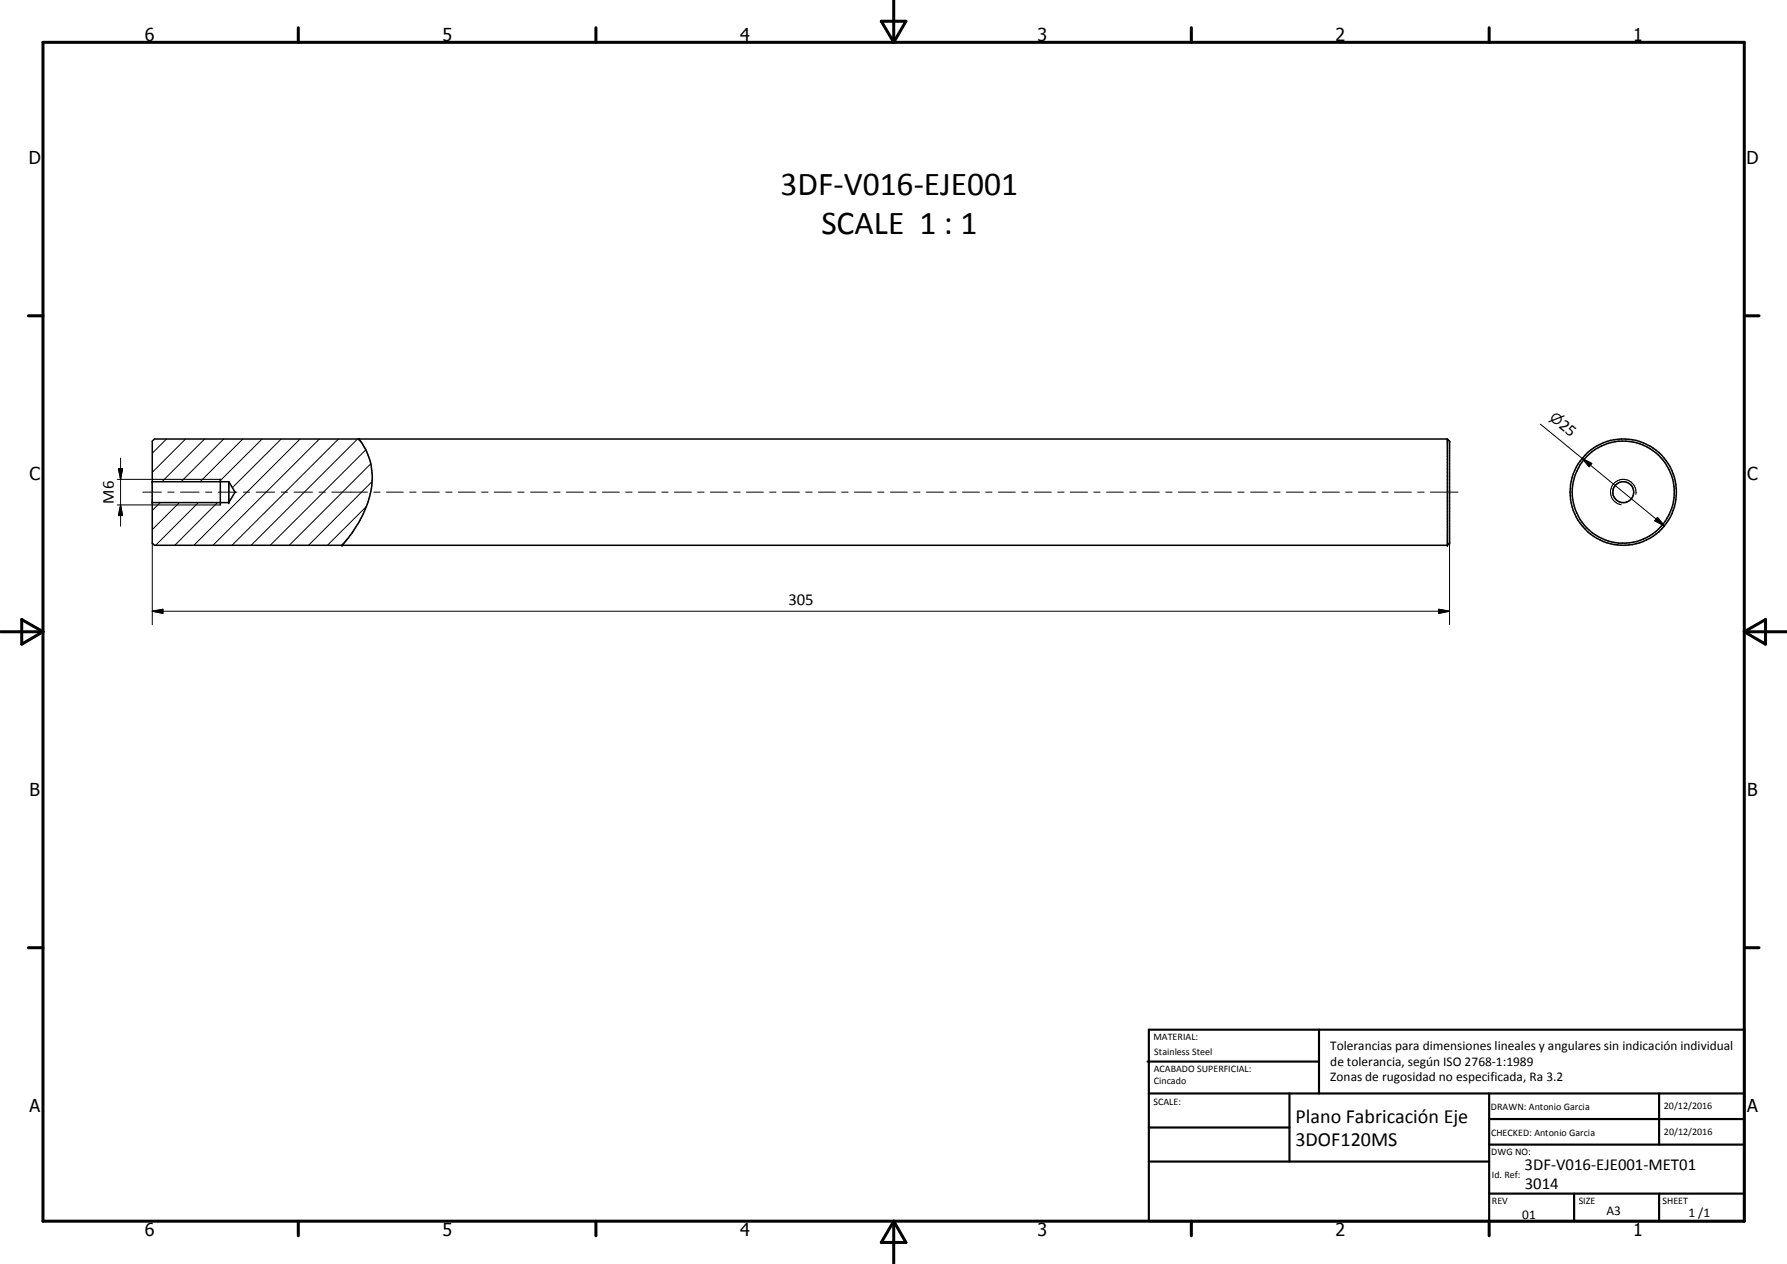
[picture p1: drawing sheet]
<svg xmlns="http://www.w3.org/2000/svg" width="420mm" height="297mm" viewBox="0 0 420 297" stroke-linecap="round" stroke-linejoin="round" font-family="sans-serif">
<g fill="none" stroke="#000" stroke-width=".35">
<path d="M35.8 113.2h18M35.8 118.1h18M51.8 112.6v6.1M53.8 113.2l1.5 2.5-1.5 2.4M53.8 113.2v4.9M84.4 103.2a14.6 14.6 0 0 1 3.1 9.7 26.3 26.3 0 0 1-7.1 15.2M340.3 103.2h-304l-.5 .5v23.9l.5 .5h304M340.3 103.2v24.9M340.3 103.2l.5 .5v23.9l-.5 .5"/>
<circle cx="381.6" cy="115.7" r="2.47"/>
<circle cx="381.7" cy="115.6" r="12.5"/>
<circle cx="381.7" cy="115.6" r="12"/>
</g>
<path d="M35.8 112.6h16M35.8 118.7h16M384.6 116.2a3 3 0 0 0-2.4-3.5 3 3 0 0 0-3.5 2.4 3 3 0 0 0 2.5 3.5" fill="none" stroke="#000" stroke-width=".25"/>
<g fill="#000">
<circle cx="35.8" cy="118.1" r=".18"/>
<circle cx="35.8" cy="113.2" r=".18"/>
<circle cx="53.8" cy="113.2" r=".18"/>
<circle cx="53.8" cy="118.1" r=".18"/>
<circle cx="84.4" cy="103.2" r=".18"/>
<circle cx="340.3" cy="103.2" r=".18"/>
<circle cx="340.8" cy="103.7" r=".18"/>
<circle cx="80.4" cy="128.1" r=".18"/>
<circle cx="340.3" cy="128.1" r=".18"/>
<circle cx="340.8" cy="127.6" r=".18"/>
</g>
<g fill="none" stroke="#000" stroke-width=".71">
<path d="M10.1 9.9h400v277.1h-400zM70.1 6.5v3.4M140.1 6.5v3.4M207.2 5h5.8l-2.9 4.9zM210.1 0v9.9M280.1 6.5v3.4M350.1 6.5v3.4M6.7 74.2h3.4M410.1 74.2h3.5M.1 148.5h10M5.1 145.6l5 2.9-5 2.9zM410.1 148.5h10"/>
<path d="M410.1 148.5l5-2.9v5.8zM6.7 222.7h3.4M410.1 222.7h3.5M70.1 287v3.4M140.1 287v3.4M210.1 287v10M210.1 287l2.9 5h-5.8zM280.1 287v3.4M350.1 287v3.4"/>
</g>
<g fill="none" stroke="#000" stroke-width=".51">
<path d="M269.8 249.5h40.3M270.1 242h140v45h-140zM270.1 257h140M303.2 257v16M310.1 242v15M350.1 257v30M390.1 257v12M270.1 265h33.1M270.1 273h80M350.1 269h60M350.1 263h60M350.1 280.5h60"/>
<path d="M370.1 280.5v6.5M390.1 280.5v6.5"/>
</g>
<g fill="none" stroke="#000" stroke-width=".24">
<path d="M362.2 99.7l29.1 23.9M27.6 112.6h8.2M27.6 118.7h8.2M27.8 110.2h1l-.4 2.4zM28.4 118.7l.4 2.5h-1zM28.4 107.7v16M33.6 115.7h4.3M37.7 118.1l-1.9 1.9M39.1 103.2l-3.3 3.3M39.4 115.7h1.5M42.2 118.1l-6.4 6.4M42.4 115.7h4.4"/>
<path d="M43.6 103.2l-7.8 7.8M46.6 118.1l-10 10M48.1 103.2l-10 10M48.3 115.7h1.5M51.1 118.1l-10 10M51.3 115.7h4.4M52.6 103.2l-10 10M57.1 103.2l-10 10M57.2 115.7h1.5M60.2 115.7h4.4M61.6 103.2l-10 10M66.1 103.2l-11.5 11.4"/>
<path d="M66.1 115.7h1.5M69.1 115.7h4.4M70.6 103.2l-25 24.9M75 115.7h1.5M75.1 103.2l-25 24.9M78 115.7h8.4M79.6 103.2l-25 24.9M84.1 103.2l-25.1 24.9M86 105.7l-22.5 22.4M86.1 119l-9.1 9.1M87.2 109l-19.2 19.1M87.4 113.2l-14.9 14.9"/>
<path d="M87.9 115.7h1.5M90.9 115.7h3.9M96.3 115.7h1.5M99.3 115.7h4M104.8 115.7h1.5M107.8 115.7h3.9M113.2 115.7h1.6M116.2 115.7h4M121.7 115.7h1.5M124.7 115.7h4M130.2 115.7h1.5M133.2 115.7h3.9"/>
<path d="M138.6 115.7h1.6M141.6 115.7h4M147.1 115.7h1.5M150.1 115.7h4M155.6 115.7h1.5M158.6 115.7h3.9M164 115.7h1.6M167 115.7h4M172.5 115.7h1.5M175.5 115.7h4M181 115.7h1.4M184 115.7h3.9"/>
<path d="M189.4 115.7h1.6M192.4 115.7h4M197.9 115.7h1.5M200.9 115.7h4M206.4 115.7h1.4M209.4 115.7h3.9M214.8 115.7h1.5M217.8 115.7h4M223.3 115.7h1.5M226.3 115.7h4M231.8 115.7h1.4M234.8 115.7h3.9"/>
<path d="M240.2 115.7h1.5M243.2 115.7h4M248.7 115.7h1.5M251.7 115.7h4M257.2 115.7h1.4M260.2 115.7h3.9M265.6 115.7h1.5M268.6 115.7h4M274.1 115.7h1.5M277.1 115.7h3.9M282.5 115.7h1.5M285.5 115.7h4"/>
<path d="M291 115.7h1.5M294 115.7h4M299.5 115.7h1.5M302.5 115.7h3.9M307.9 115.7h1.5M310.9 115.7h4M316.4 115.7h1.5M319.4 115.7h4M324.9 115.7h1.5M327.9 115.7h3.9M333.3 115.7h1.5M336.3 115.7h6.5"/>
<path d="M372 107.7l2.3 1.2-.7 .8zM35.8 127.6v19.2M340.8 127.6v19.2M389.7 121.6l1.6 2-2.2-1.2zM35.8 143.6l2.5-.4v.9zM35.8 143.6h305M338.3 143.2l2.5 .4-2.5 .5z"/>
</g>
<path d="M27.8 110.2h1l-.4 2.4zM372 107.7l2.3 1.2-.7 .8zM28.4 118.7l.4 2.5h-1zM389.7 121.6l1.6 2-2.2-1.2zM35.8 143.6l2.5-.4v.9zM338.3 143.2l2.5 .4-2.5 .5z" fill="#000"/>
<g font-size="7.9">
<text x="183.5" y="45.9">3DF-V016-EJE001</text>
<text x="193.1" y="54.9">SCALE 1 : 1</text>
</g>
<g font-size="4.7">
<text x="304.6" y="263.9">Plano Fabricación Eje</text>
<text x="304.6" y="269.3">3DOF120MS</text>
</g>
<g font-size="4.2">
<text x="34" y="9.6">6</text>
<text x="104" y="9.6">5</text>
<text x="174" y="9.6">4</text>
<text x="244" y="9.6">3</text>
<text x="314" y="9.6">2</text>
<text x="384" y="9.6">1</text>
<text x="6.8" y="38.7">D</text>
<text x="410.6" y="38.7">D</text>
<text x="7" y="112.9">C</text>
<text x="410.8" y="112.9">C</text>
<text x="7" y="187.1">B</text>
<text x="410.8" y="187.1">B</text>
<text x="7" y="261.4">A</text>
<text x="410.8" y="261.4">A</text>
<text x="34" y="290.4">6</text>
<text x="104" y="290.4">5</text>
<text x="174" y="290.4">4</text>
<text x="244" y="290.4">3</text>
<text x="314" y="290.4">2</text>
<text x="384" y="290.4">1</text>
</g>
<g font-size="3.9">
<text x="366.3" y="100.3" transform="rotate(39 366.3 100.3)">25</text>
<text x="26.8" y="118.4" transform="rotate(-90 26.8 118.4)">M6</text>
<text x="185.4" y="142.1">305</text>
<text x="358.5" y="275">3DF-V016-EJE001-MET01</text>
<text x="358.5" y="279.4">3014</text>
</g>
<text font-size="3.3" x="364.2" y="98.5" transform="rotate(39 364.2 98.5)">⌀</text>
<g font-size="3.1">
<text x="312.7" y="246.8">Tolerancias para dimensiones lineales y angulares sin indicación individual</text>
<text x="312.7" y="250.4">de tolerancia, según ISO 2768-1:1989</text>
<text x="312.7" y="254">Zonas de rugosidad no especificada, Ra 3.2</text>
<text x="357.9" y="286.4">01</text>
<text x="377.7" y="285.6">A3</text>
<text x="397" y="285.9">1 /1</text>
</g>
<g font-size="2.4">
<text x="271.2" y="244.4">MATERIAL:</text>
<text x="271.3" y="252">ACABADO SUPERFICIAL:</text>
<text x="271.4" y="247.9">Stainless Steel</text>
<text x="271.3" y="254.6">Cincado</text>
<text x="271.2" y="259.7">SCALE:</text>
<text x="350.6" y="260.9">DRAWN: Antonio Garcia</text>
<text x="391.2" y="260.6">20/12/2016</text>
<text x="350.6" y="267">CHECKED: Antonio Garcia</text>
<text x="391.2" y="266.7">20/12/2016</text>
<text x="350.6" y="271.4">DWG NO:</text>
<text x="350.8" y="276.9">Id. Ref:</text>
<text x="350.8" y="282.8">REV</text>
<text x="371.2" y="282.9">SIZE</text>
<text x="390.9" y="282.9">SHEET</text>
</g>
</svg>
